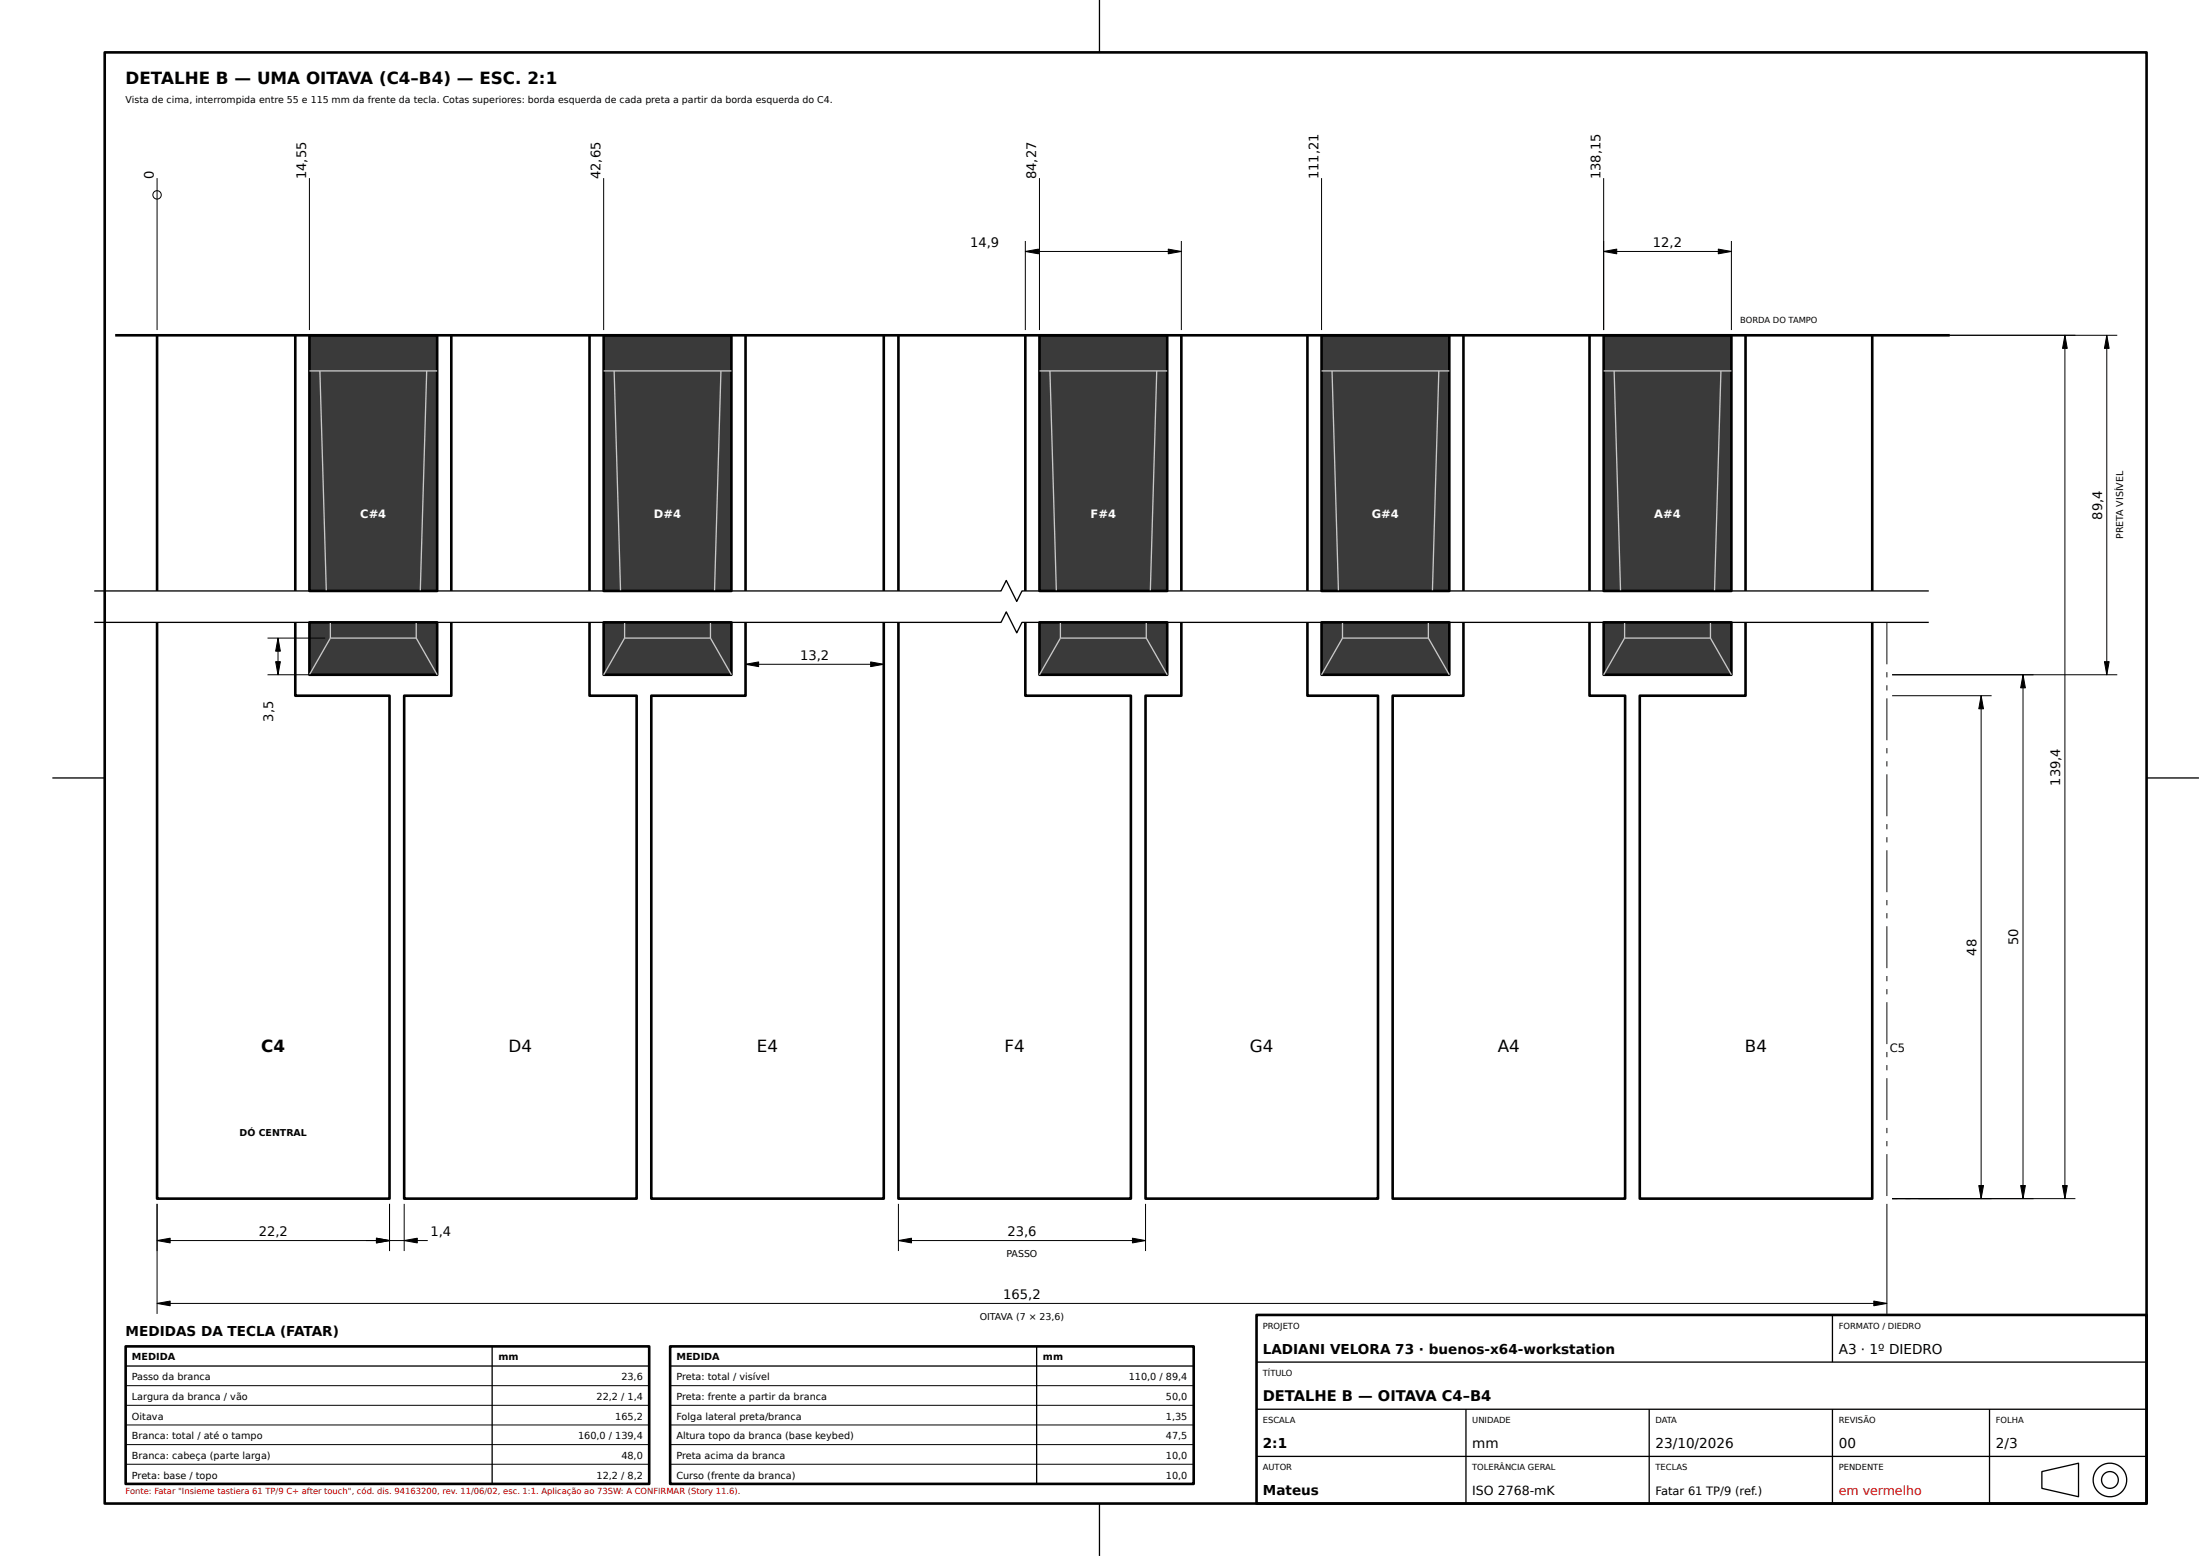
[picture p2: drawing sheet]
<svg xmlns="http://www.w3.org/2000/svg" width="420mm" height="297mm" viewBox="0 0 420 297" stroke-linecap="round" stroke-linejoin="round" font-family="sans-serif">
<g fill="none" stroke="#000" stroke-width=".5">
<path d="M30 64v48.8M56.4 64v48.8M86.2 64v48.8M112.6 64v48.8M142.4 64v48.8M168.8 64v48.8M171.6 64v48.8M195.8 64v48.8M225.6 64v48.8M249.7 64v48.8M279.5 64v48.8M303.6 64v48.8"/>
<path d="M333.4 64v48.8M357.6 64v48.8M30 118.8v110h44.4v-96h-18v-14M86.2 118.8v14h-9v96h44.4v-96h-9v-14M142.4 118.8v14h-18v96h44.4v-110M171.6 118.8v110h44.4v-96h-20.2v-14M225.6 118.8v14h-6.8v96h44.4v-96h-13.5v-14M279.5 118.8v14h-13.5v96h44.4v-96h-6.8v-14M333.4 118.8v14h-20.2v96h44.4v-110"/>
</g>
<path d="M59.1 118.8h24.4v10h-24.4z" fill="#3a3a3a"/>
<path d="M59.1 118.8h24.4v10h-24.4z" fill="none" stroke="#000" stroke-width=".5"/>
<path d="M59.1 64h24.4v48.8h-24.4z" fill="#3a3a3a"/>
<path d="M59.1 64h24.4v48.8h-24.4z" fill="none" stroke="#000" stroke-width=".5"/>
<path d="M59.1 70.8h24.4M61.1 70.8l1.2 42M81.5 70.8l-1.2 42M63.1 118.8v3M79.5 118.8v3M63.1 121.8l-4 7M63.1 121.8h16.4M79.5 121.8l4 7" fill="none" stroke="#c8c8c8" stroke-width=".25"/>
<path d="M115.3 118.8h24.4v10h-24.4z" fill="#3a3a3a"/>
<path d="M115.3 118.8h24.4v10h-24.4z" fill="none" stroke="#000" stroke-width=".5"/>
<path d="M115.3 64h24.4v48.8h-24.4z" fill="#3a3a3a"/>
<path d="M115.3 64h24.4v48.8h-24.4z" fill="none" stroke="#000" stroke-width=".5"/>
<path d="M115.3 70.8h24.4M117.3 70.8l1.2 42M137.7 70.8l-1.2 42M119.3 118.8v3M135.7 118.8v3M119.3 121.8l-4 7M119.3 121.8h16.4M135.7 121.8l4 7" fill="none" stroke="#c8c8c8" stroke-width=".25"/>
<path d="M198.5 118.8h24.4v10h-24.4z" fill="#3a3a3a"/>
<path d="M198.5 118.8h24.4v10h-24.4z" fill="none" stroke="#000" stroke-width=".5"/>
<path d="M198.5 64h24.4v48.8h-24.4z" fill="#3a3a3a"/>
<path d="M198.5 64h24.4v48.8h-24.4z" fill="none" stroke="#000" stroke-width=".5"/>
<path d="M198.5 70.8h24.4M200.5 70.8l1.3 42M220.9 70.8l-1.2 42M202.5 118.8v3M218.9 118.8v3M202.5 121.8l-4 7M202.5 121.8h16.4M218.9 121.8l4 7" fill="none" stroke="#c8c8c8" stroke-width=".25"/>
<path d="M252.4 118.8h24.4v10h-24.4z" fill="#3a3a3a"/>
<path d="M252.4 118.8h24.4v10h-24.4z" fill="none" stroke="#000" stroke-width=".5"/>
<path d="M252.4 64h24.4v48.8h-24.4z" fill="#3a3a3a"/>
<path d="M252.4 64h24.4v48.8h-24.4z" fill="none" stroke="#000" stroke-width=".5"/>
<path d="M252.4 70.8h24.4M254.4 70.8l1.2 42M274.8 70.8l-1.2 42M256.4 118.8v3M272.8 118.8v3M256.4 121.8l-4 7M256.4 121.8h16.4M272.8 121.8l4 7" fill="none" stroke="#c8c8c8" stroke-width=".25"/>
<path d="M306.3 118.8h24.4v10h-24.4z" fill="#3a3a3a"/>
<path d="M306.3 118.8h24.4v10h-24.4z" fill="none" stroke="#000" stroke-width=".5"/>
<path d="M306.3 64h24.4v48.8h-24.4z" fill="#3a3a3a"/>
<path d="M20 10h390v277h-390zM22 64h350.4M306.3 64h24.4v48.8h-24.4zM24 257h100v26.2h-100zM128 257h100v26.2h-100zM240 251h170v36h-170z" fill="none" stroke="#000" stroke-width=".5"/>
<path d="M306.3 70.8h24.4M308.3 70.8l1.2 42M328.7 70.8l-1.2 42M310.3 118.8v3M326.7 118.8v3M310.3 121.8l-4 7M310.3 121.8h16.4M326.7 121.8l4 7" fill="none" stroke="#c8c8c8" stroke-width=".25"/>
<g fill="none" stroke="#000" stroke-width=".25">
<path d="M210 0v10M18 118.8h173.2l1-2 2 4 1-2h173.2M18 112.8h173.2l1-2 2 4 1-2h173.2M10 148.5h10M410 148.5h9.9M94 257v26.2M198 257v26.2M240 260h170M350 251v9M24 260.7h100M128 260.7h100M240 269h170"/>
<path d="M240 278h170M280 269v18M315 269v18M350 269v18M380 269v18M210 287v10M390 280.9l7-1.6v6.4l-7-1.6z"/>
<circle cx="403" cy="282.5" r="3.2"/>
<circle cx="403" cy="282.5" r="1.6"/>
</g>
<g fill="#000">
<path d="M195.8 48l2.5-.4v.9zM223.1 47.6l2.5 .4-2.5 .5zM306.3 48l2.5-.4v.9zM328.2 47.6l2.5 .4-2.5 .5zM394.4 64l.4 2.5h-.9zM402.4 64l.4 2.5h-.9zM53.1 121.8l.4 2.5h-.9zM52.6 126.3h.9l-.4 2.5zM142.4 126.8l2.5-.5v.9zM166.3 126.3l2.5 .5-2.5 .4zM378.4 132.8l.4 2.5h-.9zM386.4 128.8l.4 2.5h-.9z"/>
<path d="M401.9 126.3h.9l-.4 2.5zM30 236.8l2.5-.5v.9zM71.9 236.3l2.5 .5-2.5 .4zM77.2 236.8l2.5-.5v.9zM171.6 236.8l2.5-.5v.9zM216.3 236.3l2.5 .5-2.5 .4zM377.9 226.3h.9l-.4 2.5zM385.9 226.3h.9l-.4 2.5zM393.9 226.3h.9l-.4 2.5zM30 248.8l2.5-.5v.9zM357.9 248.3l2.5 .5-2.5 .4z"/>
<path d="M360.3 118.8h.2v8h-.2zM360.3 128.3h.2v1h-.2zM360.3 130.8h.2v1h-.2zM360.3 133.3h.2v8h-.2zM360.3 142.8h.2v1h-.2zM360.3 145.3h.2v1h-.2zM360.3 147.8h.2v8h-.2zM360.3 157.3h.2v1h-.2zM360.3 159.8h.2v1h-.2zM360.3 162.3h.2v8h-.2zM360.3 171.8h.2v1h-.2zM360.3 174.3h.2v1h-.2zM360.3 176.8h.2v8h-.2zM360.3 186.3h.2v1h-.2zM360.3 188.8h.2v1h-.2zM360.3 191.3h.2v8h-.2zM360.3 200.8h.2v1h-.2zM360.3 203.3h.2v1h-.2zM360.3 205.8h.2v8h-.2zM360.3 215.3h.2v1h-.2zM360.3 217.8h.2v1h-.2zM360.3 220.3h.2v8h-.2zM361.4 228.7h1v.2h-1zM363.9 228.7h1v.2h-1zM366.4 228.7h6v.2h-6z"/>
</g>
<g fill="none" stroke="#000" stroke-width=".19">
<path d="M30 34v29M59.1 34v29M115.3 34v29M198.5 34v29M252.4 34v29M306.3 34v29M195.8 48l2.5-.4v.9zM195.8 48h29.8M195.8 46v17M223.1 47.6l2.5 .4-2.5 .5zM225.6 46v17M306.3 48l2.5-.4v.9z"/>
<path d="M306.3 48h24.4M328.2 47.6l2.5 .4-2.5 .5zM330.7 46v17M361.4 64h43M394.4 64l.4 2.5h-.9zM394.4 64v164.8M402.4 64l.4 2.5h-.9zM402.4 64v64.8M142.4 119.8v9M168.8 119.8v9M51.1 128.8h11M51.1 121.8h11"/>
<path d="M52.6 126.3h.9l-.4 2.5zM53.1 121.8l.4 2.5h-.9zM53.1 121.8v7M142.4 126.8l2.5-.5v.9zM142.4 126.8h26.4M166.3 126.3l2.5 .5-2.5 .4zM361.4 132.8h19M361.4 128.8h43M378.4 132.8l.4 2.5h-.9zM378.4 132.8v96M386.4 128.8l.4 2.5h-.9zM386.4 128.8v100"/>
<path d="M401.9 126.3h.9l-.4 2.5zM30 236.8l2.5-.5v.9zM30 229.8v21M30 236.8h51.7M71.9 236.3l2.5 .5-2.5 .4zM74.4 229.8v9M77.2 236.8l2.5-.5v.9zM77.2 229.8v9M171.6 236.8l2.5-.5v.9zM171.6 236.8h47.2M171.6 229.8v9M216.3 236.3l2.5 .5-2.5 .4z"/>
<path d="M218.8 229.8v9M360.4 229.8v21M361.4 228.8h35M377.9 226.3h.9l-.4 2.5zM385.9 226.3h.9l-.4 2.5zM393.9 226.3h.9l-.4 2.5zM30 248.8l2.5-.5v.9zM30 248.8h330.4M357.9 248.3l2.5 .5-2.5 .4zM24 264.5h100M24 268.2h100M24 272h100"/>
<path d="M24 275.7h100M24 279.5h100M128 264.5h100M128 268.2h100M128 272h100M128 275.7h100M128 279.5h100M24 283.2h100M128 283.2h100"/>
<circle cx="30" cy="37.2" r=".8"/>
</g>
<g font-size="3.2">
<text x="24" y="16">DETALHE B — UMA OITAVA (C4–B4) — ESC. 2:1</text>
<text x="49.9" y="200.8">C4</text>
<text x="97.2" y="200.8">D4</text>
<text x="144.6" y="200.8">E4</text>
<text x="191.9" y="200.8">F4</text>
<text x="238.7" y="200.8">G4</text>
<text x="286.1" y="200.8">A4</text>
<text x="333.3" y="200.8">B4</text>
</g>
<text font-size="2.8" x="241.2" y="267.4">DETALHE B — OITAVA C4–B4</text>
<g font-size="2.6">
<text x="24" y="255">MEDIDAS DA TECLA (FATAR)</text>
<text x="241.2" y="258.4">LADIANI VELORA 73 · buenos-x64-workstation</text>
<text x="351.2" y="258.4">A3 · 1º DIEDRO</text>
<text x="241.2" y="276.4">2:1</text>
<text x="281.2" y="276.4">mm</text>
<text x="316.2" y="276.4">23/10/2026</text>
<text x="351.2" y="276.4">00</text>
<text x="381.2" y="276.4">2/3</text>
<text x="241.2" y="285.4">Mateus</text>
</g>
<g font-size="2.5">
<text x="29.4" y="34.2" transform="rotate(-90 29.4 34.2)">0</text>
<text x="58.5" y="34.2" transform="rotate(-90 58.5 34.2)">14,55</text>
<text x="114.7" y="34.2" transform="rotate(-90 114.7 34.2)">42,65</text>
<text x="197.9" y="34.2" transform="rotate(-90 197.9 34.2)">84,27</text>
<text x="251.8" y="34.2" transform="rotate(-90 251.8 34.2)">111,21</text>
<text x="305.7" y="34.2" transform="rotate(-90 305.7 34.2)">138,15</text>
<text x="185.3" y="47.1">14,9</text>
<text x="315.7" y="47.1">12,2</text>
<text x="401.5" y="99.2" transform="rotate(-90 401.5 99.2)">89,4</text>
<text x="152.8" y="125.9">13,2</text>
<text x="52.2" y="137.8" transform="rotate(-90 52.2 137.8)">3,5</text>
<text x="393.5" y="150" transform="rotate(-90 393.5 150)">139,4</text>
<text x="377.5" y="182.4" transform="rotate(-90 377.5 182.4)">48</text>
<text x="385.5" y="180.4" transform="rotate(-90 385.5 180.4)">50</text>
<text x="49.4" y="235.9">22,2</text>
<text x="82.2" y="235.9">1,4</text>
<text x="192.4" y="235.9">23,6</text>
<text x="191.6" y="247.9">165,2</text>
</g>
<text font-size="2.4" x="281.2" y="285.4">ISO 2768-mK</text>
<text font-size="2.4" fill="#d40000" x="351.2" y="285.4">em vermelho</text>
<g font-size="2.2" fill="#fff">
<text x="68.8" y="98.8">C#4</text>
<text x="124.9" y="98.8">D#4</text>
<text x="208.3" y="98.8">F#4</text>
<text x="262" y="98.8">G#4</text>
<text x="316" y="98.8">A#4</text>
</g>
<g font-size="2.2">
<text x="360.9" y="200.8">C5</text>
<text x="316.2" y="285.4">Fatar 61 TP/9 (ref.)</text>
</g>
<g font-size="1.8">
<text x="24" y="19.6">Vista de cima, interrompida entre 55 e 115 mm da frente da tecla. Cotas superiores: borda esquerda de cada preta a partir da borda esquerda do C4.</text>
<text x="405.5" y="102.9" transform="rotate(-90 405.5 102.9)">PRETA VISÍVEL</text>
<text x="45.8" y="216.8">DÓ CENTRAL</text>
<text x="192.2" y="239.9">PASSO</text>
<text x="187.1" y="251.9">OITAVA (7 × 23,6)</text>
<text x="25.2" y="259.6">MEDIDA</text>
<text x="25.2" y="263.5">Passo da branca</text>
<text x="95.2" y="259.6">mm</text>
<text x="118.7" y="263.5">23,6</text>
<text x="129.2" y="259.6">MEDIDA</text>
<text x="129.2" y="263.5">Preta: total / visível</text>
<text x="199.2" y="259.6">mm</text>
<text x="215.6" y="263.5">110,0 / 89,4</text>
<text x="25.2" y="267.2">Largura da branca / vão</text>
<text x="113.9" y="267.2">22,2 / 1,4</text>
<text x="129.2" y="267.2">Preta: frente a partir da branca</text>
<text x="222.7" y="267.2">50,0</text>
<text x="25.2" y="271">Oitava</text>
<text x="25.2" y="274.7">Branca: total / até o tampo</text>
<text x="110.4" y="274.7">160,0 / 139,4</text>
<text x="117.5" y="271">165,2</text>
<text x="129.2" y="271">Folga lateral preta/branca</text>
<text x="129.2" y="274.7">Altura topo da branca (base keybed)</text>
<text x="222.7" y="271">1,35</text>
<text x="222.7" y="274.7">47,5</text>
<text x="25.2" y="278.5">Branca: cabeça (parte larga)</text>
<text x="118.7" y="278.5">48,0</text>
<text x="129.2" y="278.5">Preta acima da branca</text>
<text x="222.7" y="278.5">10,0</text>
<text x="25.2" y="282.2">Preta: base / topo</text>
<text x="113.9" y="282.2">12,2 / 8,2</text>
<text x="129.2" y="282.2">Curso (frente da branca)</text>
<text x="222.7" y="282.2">10,0</text>
</g>
<g font-size="1.6">
<text x="332.4" y="61.6">BORDA DO TAMPO</text>
<text x="241.2" y="253.6">PROJETO</text>
<text x="351.2" y="253.6">FORMATO / DIEDRO</text>
<text x="241.2" y="262.6">TÍTULO</text>
<text x="241.2" y="271.6">ESCALA</text>
<text x="281.2" y="271.6">UNIDADE</text>
<text x="316.2" y="271.6">DATA</text>
<text x="351.2" y="271.6">REVISÃO</text>
<text x="381.2" y="271.6">FOLHA</text>
<text x="241.2" y="280.6">AUTOR</text>
<text x="281.2" y="280.6">TOLERÂNCIA GERAL</text>
<text x="316.2" y="280.6">TECLAS</text>
<text x="351.2" y="280.6">PENDENTE</text>
</g>
<text font-size="1.6" fill="#d40000" x="24" y="285.2">Fonte: Fatar &quot;Insieme tastiera 61 TP/9 C+ after touch&quot;, cód. dis. 94163200, rev. 11/06/02, esc. 1:1. Aplicação ao 73SW: A CONFIRMAR (Story 11.6).</text>
</svg>
